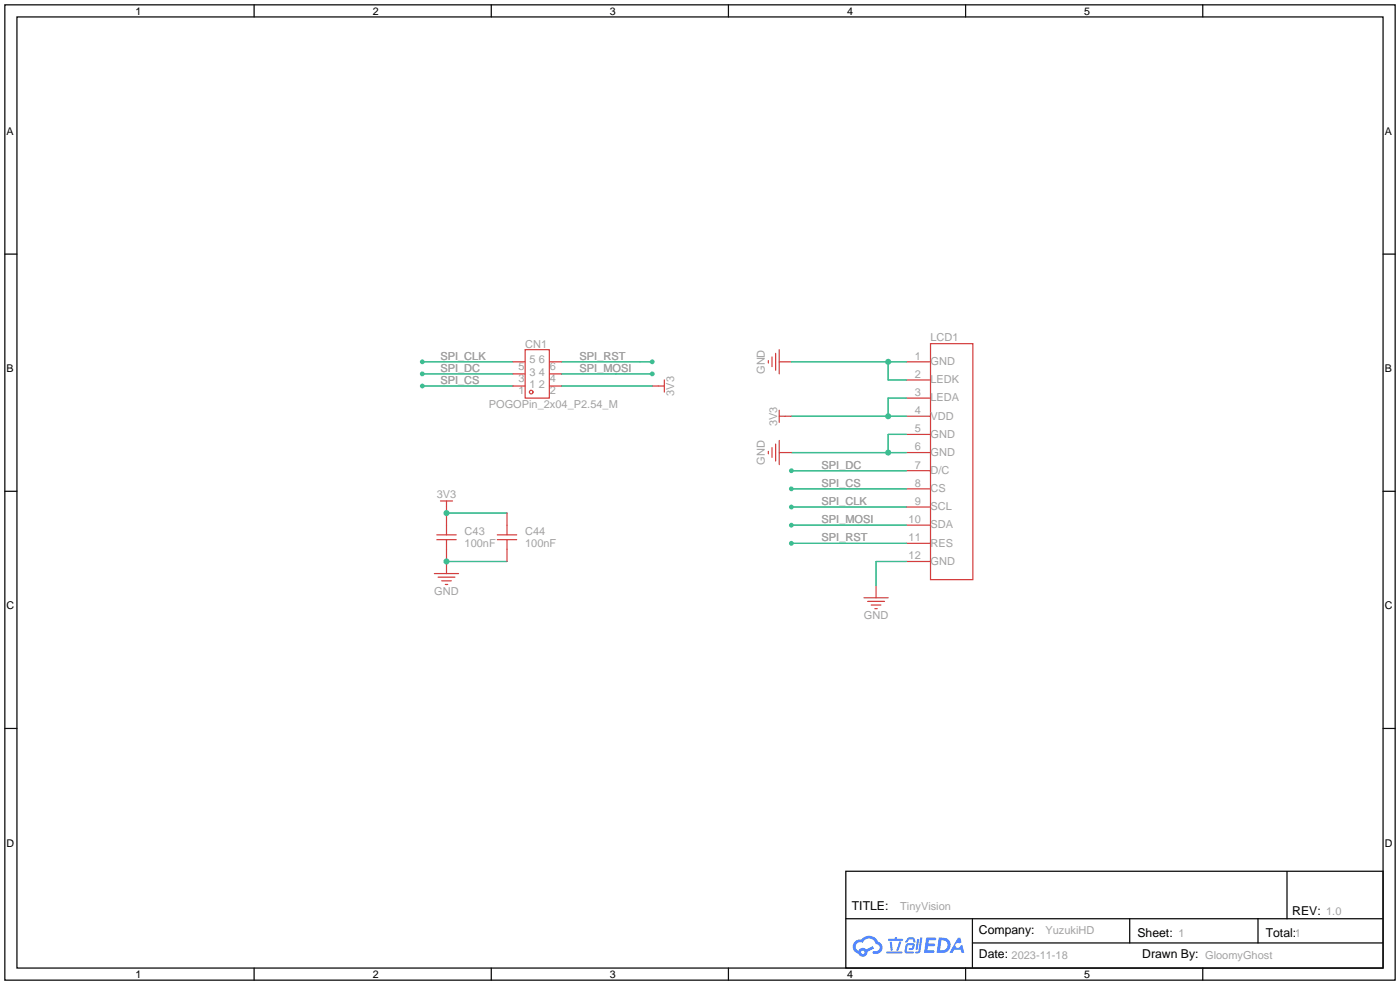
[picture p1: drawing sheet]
<svg xmlns="http://www.w3.org/2000/svg" width="294mm" height="207mm" viewBox="0 0 294 207" stroke-linecap="round" stroke-linejoin="round" font-family="sans-serif">
<g fill="#3dbd91">
<circle cx="88.6" cy="75.9" r=".51"/>
<circle cx="88.6" cy="78.5" r=".51"/>
<circle cx="88.6" cy="81" r=".51"/>
<circle cx="136.9" cy="75.9" r=".51"/>
<circle cx="136.9" cy="78.5" r=".51"/>
<circle cx="166.1" cy="114" r=".51"/>
<circle cx="166.1" cy="110.2" r=".51"/>
<circle cx="166.1" cy="106.4" r=".51"/>
<circle cx="166.1" cy="102.6" r=".51"/>
<circle cx="166.1" cy="98.8" r=".51"/>
</g>
<path d="M1 1h291.9v204.7h-291.9zM3.6 3.6h286.7v199.6h-286.7zM177.5 182.9h112.8v20.3h-112.8z" fill="none" stroke="#000" stroke-width=".25"/>
<g fill="#000" stroke="#000" stroke-width=".25">
<path d="M53.3 1v2.6zM103.1 1v2.6zM152.9 1v2.6zM202.7 1v2.6zM252.5 1v2.6zM1 53.3h2.6zM290.3 53.3h2.6zM1 103.1h2.6zM290.3 103.1h2.6zM1 152.9h2.6zM290.3 152.9h2.6zM177.6 192.8h112.6z"/>
<path d="M204.1 197.9h86.1zM204.1 192.8v10.2zM237.1 192.8v5.1zM264.1 192.8v5.1zM270.2 182.9v9.9zM53.3 203.2v2.5zM103.1 203.2v2.5zM152.9 203.2v2.5zM202.7 203.2v2.5zM252.5 203.2v2.5z"/>
</g>
<g fill="#5487ff">
<path d="M194.4 196.8h1.8l.3 .1-.1 .4-1.4 .1-.1 .6h1.2l.2 .3-.3 .3h-1.2l-.1 .9h1.3l.2 .2-.2 .3h-2z"/>
<path d="M201.1 196.8h.5l.2 1-.4 .2a.54 .54 0 0 0-.8 .2 .54 .54 0 0 0 .3 .8 .54 .54 0 0 0 .7-.5l.4-.2 .4 1.7h-.6l-.2-.7h-1.3l-.3 .7h-.7z"/>
<path d="M192.5 197.1h.5l-.4 2.1-.2 .2-.2-.2z"/>
<path d="M193.2 196.8h.4l-.4 2.8a.64 .64 0 0 1-.4 .5 .64 .64 0 0 1-.7-.2l.7-.3z"/>
<path d="M190.5 196.9l.5-.1h.8l.4 1-.4 .1-.3-.7-.7 .1a.68 .68 0 0 1-.7 .6l-.1-.2z"/>
<path d="M190.3 198.1l1.3-.1a.75 .75 0 0 1 .4 .8 .75 .75 0 0 1-.6 .6h-.6l-.1-.2 .3-.2h.4l.2-.6h-1l-.3 1.3h1.4l.2 .3-.3 .2h-1.3l-.3-.2-.1-.4z"/>
<path d="M186.1 199.7h3.1l.2 .2-.2 .3h-3.1z"/>
<path d="M188.7 197.6h.5l-.3 1.2a.73 .73 0 0 1-.5 .8l-.2-.2z"/>
<path d="M186.8 197.7h.4l.2 1.7-.2 .2-.2-.2z"/>
<path d="M186.4 197.1h1.4l.1-.4h.4v.4h1.1l.2 .2-.3 .2h-2.8z"/>
<path d="M197.1 196.8l-.5 3.2h1.1a1.64 1.64 0 0 0 1.8-1.6 1.64 1.64 0 0 0-1.9-1.6zM197.6 197.4a1.08 1.08 0 0 1 1.3 1.1 1.08 1.08 0 0 1-1.4 1h-.2z"/>
<path d="M179.5 197.6a1.5 1.5 0 0 0 .7 2.6 .99 .99 0 0 0 1.1 .6 .99 .99 0 0 0 .8-1l1.4-.7-.3-.5-1.3 .7-.2-.2a1 1 0 0 0-1.5 .5 .95 .95 0 0 1-.5-1.4 .95 .95 0 0 1 1.4-.3 1.46 1.46 0 0 1 1.5-.9 1.46 1.46 0 0 1 1.3 1.2 .78 .78 0 0 1 .7 1 .78 .78 0 0 1-1.1 .4 .3 .3 0 0 0-.4 .3 .3 .3 0 0 0 .3 .3 1.36 1.36 0 0 0 1.8-.8 1.36 1.36 0 0 0-.9-1.7 2.16 2.16 0 0 0-3.6-.5l-.7 .1zM180.8 199.9a.37 .37 0 0 1 .7 0 .37 .37 0 0 1-.7 0z"/>
</g>
<g fill="none" stroke="#3dbd91" stroke-width=".25">
<path d="M88.6 75.9h19.1M88.6 78.5h19.1M117.9 75.9h19M117.9 78.5h19M166.1 75.9h24.1M186.4 75.9v3.9h3.8M88.6 81h19.1M117.9 81h19M166.1 98.8h24.1M166.1 95h24.1M166.1 87.4h24.1M190.2 83.6h-3.8v3.8"/>
<path d="M190.2 91.2h-3.8v3.8M93.7 117.9h12.7M93.7 107.7h12.7M166.1 114h24.1M166.1 110.2h24.1M166.1 106.4h24.1M166.1 102.6h24.1M190.2 117.9h-6.3v5"/>
</g>
<g fill="none" stroke="#d43d3d" stroke-width=".25">
<path d="M107.7 75.9h2.5M107.7 78.5h2.5M110.2 73.4h5.1v10.2h-5.1zM115.3 75.9h2.6M115.3 78.5h2.6M139.4 79.8v2.5M161.3 75.7v.5M162.1 74.9v2.1M162.8 74.2v3.5M163.6 75.9h2.5M163.6 73.4v5.1M190.2 75.9h5.1"/>
<path d="M190.2 79.8h5.1M195.3 72.1h8.9v49.6h-8.9zM107.7 81h2.5M115.3 81h2.6M136.9 81h2.5M161.3 94.7v.6M162.1 94v2M162.8 93.2v3.6M163.6 87.4h2.5M163.6 95h2.5M163.6 86.1v2.5M163.6 92.5v5"/>
<path d="M190.2 83.6h5.1M190.2 87.4h5.1M190.2 91.2h5.1M190.2 95h5.1M190.2 98.8h5.1M91.7 113.3h4.1M91.7 112.3h4.1M92.5 105.2h2.5M93.7 105.2v7.1M93.7 113.3v7.1M104.4 113.3h4.1M104.4 112.3h4.1"/>
<path d="M106.4 107.7v4.6M106.4 113.3v4.6M190.2 102.6h5.1M190.2 106.4h5.1M190.2 110.2h5.1M190.2 114h5.1M190.2 117.9h5.1M91.2 120.4h5.1M91.9 121.2h3.6M92.7 121.9h2M93.5 122.7h.5M181.4 125.5h5"/>
<path d="M182.1 126.2h3.6M182.9 127h2M183.6 127.8h.5M183.9 122.9v2.6"/>
<circle cx="111.5" cy="82.3" r=".38"/>
</g>
<g fill="#3dbd91">
<circle cx="186.4" cy="75.9" r=".63"/>
<circle cx="186.4" cy="95" r=".63"/>
<circle cx="186.4" cy="87.4" r=".63"/>
<circle cx="93.7" cy="107.7" r=".63"/>
<circle cx="93.7" cy="117.9" r=".63"/>
</g>
<g font-size="2.6">
<text x="178.8" y="191">TITLE:</text>
<text x="205.5" y="196.1">Company:</text>
<text x="238.8" y="196.6">Sheet: 1</text>
<text x="265.7" y="196.6">Total:1</text>
<text x="271.3" y="192">REV: 1.0</text>
<text x="205.5" y="201.2">Date: 2023-11-18</text>
<text x="239.8" y="201.2">Drawn By: GloomyGhost</text>
</g>
<g font-size="2.3" fill="#a2a2a2">
<text x="195.3" y="71.7">LCD1</text>
<text x="92.5" y="75.5">SPI_CLK</text>
<text x="108.8" y="77.6">5</text>
<text x="110.2" y="72.9">CN1</text>
<text x="111.2" y="76.3">5</text>
<text x="113.1" y="76.3">6</text>
<text x="115.4" y="77.6">6</text>
<text x="121.7" y="75.5">SPI_RST</text>
<text x="192" y="75.5">1</text>
<text x="195.3" y="76.6">GND</text>
<text x="92.5" y="78">SPI_DC</text>
<text x="92.5" y="80.6">SPI_CS</text>
<text x="108.8" y="82.6">1</text>
<text x="108.8" y="80.1">3</text>
<text x="111.2" y="81.4">1</text>
<text x="111.2" y="78.8">3</text>
<text x="113.1" y="78.8">4</text>
<text x="113.1" y="81.4">2</text>
<text x="115.4" y="80.1">4</text>
<text x="115.4" y="82.6">2</text>
<text x="121.7" y="78">SPI_MOSI</text>
<text x="141.5" y="83.1" transform="rotate(-90 141.5 83.1)">3V3</text>
<text x="160.6" y="78.5" transform="rotate(-90 160.6 78.5)">GND</text>
<text x="192" y="79.3">2</text>
<text x="192" y="83.1">3</text>
<text x="195.3" y="80.4">LEDK</text>
<text x="102.6" y="85.6">POGOPin_2x04_P2.54_M</text>
<text x="163.1" y="89.4" transform="rotate(-90 163.1 89.4)">3V3</text>
<text x="192" y="86.9">4</text>
<text x="195.3" y="84.3">LEDA</text>
<text x="195.3" y="88.1">VDD</text>
<text x="192" y="90.7">5</text>
<text x="192" y="94.5">6</text>
<text x="195.3" y="91.9">GND</text>
<text x="195.3" y="95.7">GND</text>
<text x="160.6" y="97.6" transform="rotate(-90 160.6 97.6)">GND</text>
<text x="172.5" y="98.3">SPI_DC</text>
<text x="192" y="98.3">7</text>
<text x="195.3" y="99.5">D/C</text>
<text x="91.7" y="104.6">3V3</text>
<text x="172.5" y="106">SPI_CLK</text>
<text x="172.5" y="102.2">SPI_CS</text>
<text x="192" y="102.2">8</text>
<text x="192" y="106">9</text>
<text x="195.3" y="103.3">CS</text>
<text x="195.3" y="107.1">SCL</text>
<text x="97.5" y="112.3">C43</text>
<text x="110.2" y="112.3">C44</text>
<text x="172.5" y="113.6">SPI_RST</text>
<text x="172.5" y="109.8">SPI_MOSI</text>
<text x="190.7" y="109.8">10</text>
<text x="190.7" y="113.6">11</text>
<text x="195.3" y="110.9">SDA</text>
<text x="97.5" y="114.9">100nF</text>
<text x="110.2" y="114.9">100nF</text>
<text x="190.7" y="117.4">12</text>
<text x="195.3" y="114.7">RES</text>
<text x="195.3" y="118.5">GND</text>
<text x="91.2" y="124.9">GND</text>
<text x="181.3" y="130">GND</text>
<text x="189" y="191.1">TinyVision</text>
<text x="219.5" y="196.1">YuzukiHD</text>
</g>
<g font-size="2.2">
<text x="28.4" y="3.1">1</text>
<text x="78.2" y="3.1">2</text>
<text x="128" y="3.1">3</text>
<text x="177.8" y="3.1">4</text>
<text x="227.6" y="3.1">5</text>
<text x="1.4" y="28.3">A</text>
<text x="290.7" y="28.3">A</text>
<text x="1.4" y="78.1">B</text>
<text x="290.7" y="78.1">B</text>
<text x="1.4" y="127.9">C</text>
<text x="290.7" y="127.9">C</text>
<text x="1.4" y="177.7">D</text>
<text x="290.7" y="177.7">D</text>
<text x="28.4" y="205.3">1</text>
<text x="78.2" y="205.3">2</text>
<text x="128" y="205.3">3</text>
<text x="177.8" y="205.3">4</text>
<text x="227.6" y="205.3">5</text>
</g>
</svg>
